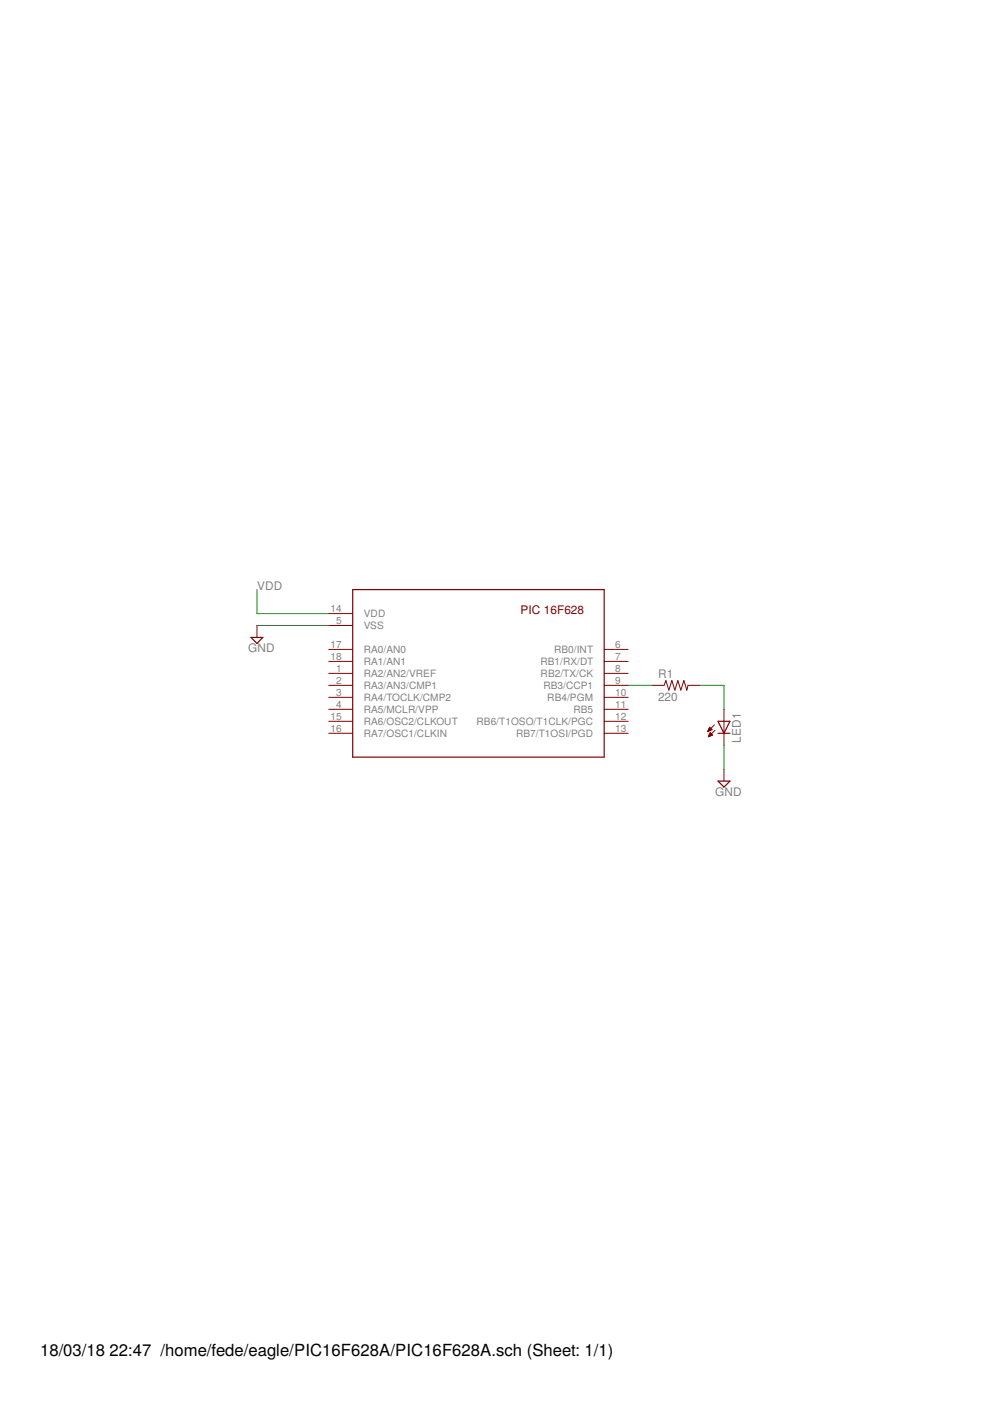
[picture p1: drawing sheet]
<svg xmlns="http://www.w3.org/2000/svg" width="210mm" height="297mm" viewBox="0 0 210 297" stroke-linecap="round" stroke-linejoin="round" font-family="sans-serif">
<path d="M53.2 135.1h2.5l-1.2 1.3zM74.8 125h53.3v35.5h-53.3zM152.2 152.9h2.6l-1.3 2.6zM152.2 155.5h2.6M152.2 165.6h2.6l-1.3 1.3z" fill="none" stroke="#800000" stroke-width=".25"/>
<g fill="none" stroke="#800000" stroke-width=".21">
<path d="M54.5 132.6v2.5M69.7 130.1h5.1M69.7 132.6h5.1M69.7 137.7h5.1M128.1 137.7h5.1M69.7 140.2h5.1M69.7 142.8h5.1M69.7 145.3h5.1M69.7 147.8h5.1M69.7 150.4h5.1M69.7 152.9h5.1M69.7 155.5h5.1"/>
<path d="M128.1 140.2h5.1M128.1 142.8h5.1M128.1 145.3h5.1M128.1 147.8h5.1M128.1 150.4h5.1M128.1 152.9h5.1M128.1 155.5h5.1M138.3 145.3h2.5l.4-1 .6 2 .7-2 .6 2 .6-2 .7 2 .6-2 .6 2 .3-1h2.5M150.1 155.1h.1M150.1 154.9h.3M150.2 154.8h.4M150.2 154.7h.7"/>
<path d="M150.2 156.1h.1M150.3 154.6h.5M150.3 156h.3M150.3 154.5h.4M150.3 155.9h.6M150.4 155.8h.6M150.4 154.3h.2M150.4 154.2h.1M150.4 155.7h.5M150.5 155.6h.3M150.5 155.4h.2M150.6 155.3l.5 .6-.9 .3z"/>
<path d="M151 154.7l-.5-.5-.4 .9M151 154.7l-.9 .4M151.5 153.7l-1.4 1.4M151.6 154.8l-1.4 1.4M153.5 150.4v7.6M153.5 163.1v2.5"/>
</g>
<path d="M54.5 132.6h15.2M54.5 125v5.1h15.2M133.2 145.3h5.1M148.4 145.3h5.1v5.1M153.5 158v5.1" fill="none" stroke="#008000" stroke-width=".21"/>
<g font-size="3.5">
<text x="8.5" y="287.5">18/03/18</text>
<text x="23.2" y="287.5">22:47 /home/fede/eagle/PIC16F628A/PIC16F628A.sch (Sheet: 1/1)</text>
</g>
<g font-size="2.5" fill="#808080">
<text x="54.5" y="125">VDD</text>
<text x="52.6" y="138.3">GND</text>
<text x="139.5" y="143.8">R1</text>
<text x="139.5" y="148.6">220</text>
<text x="157" y="157.5" transform="rotate(-90 157 157.5)">LED1</text>
<text x="151.6" y="168.8">GND</text>
</g>
<text font-size="2.5" fill="#800000" x="110.3" y="130.1">PIC 16F628</text>
<g font-size="2.1" fill="#808080">
<text x="70.1" y="129.7">14</text>
<text x="77.1" y="130.8">VDD</text>
<text x="70.1" y="137.3">17</text>
<text x="71.3" y="132.3">5</text>
<text x="77.1" y="133.4">VSS</text>
<text x="130.4" y="137.3">6</text>
<text x="70.1" y="139.9">18</text>
<text x="71.3" y="142.4">1</text>
<text x="77.1" y="138.5">RA0/AN0</text>
<text x="77.1" y="141">RA1/AN1</text>
<text x="77.1" y="143.5">RA2/AN2/VREF</text>
<text x="114.6" y="141">RB1/RX/DT</text>
<text x="114.6" y="143.5">RB2/TX/CK</text>
<text x="117.5" y="138.5">RB0/INT</text>
<text x="130.4" y="139.9">7</text>
<text x="130.4" y="142.4">8</text>
<text x="71.3" y="145">2</text>
<text x="71.3" y="147.5">3</text>
<text x="77.1" y="146.1">RA3/AN3/CMP1</text>
<text x="77.1" y="148.6">RA4/TOCLK/CMP2</text>
<text x="115.2" y="146.1">RB3/CCP1</text>
<text x="116" y="148.6">RB4/PGM</text>
<text x="130.4" y="145">9</text>
<text x="130.4" y="147.5">10</text>
<text x="70.1" y="152.6">15</text>
<text x="70.1" y="155.1">16</text>
<text x="71.3" y="150">4</text>
<text x="77.1" y="151.1">RA5/MCLR/VPP</text>
<text x="77.1" y="153.7">RA6/OSC2/CLKOUT</text>
<text x="101" y="153.7">RB6/T1OSO/T1CLK/PGC</text>
<text x="121.6" y="151.1">RB5</text>
<text x="130.4" y="150">11</text>
<text x="130.4" y="152.6">12</text>
<text x="130.4" y="155.1">13</text>
<text x="77.1" y="156.2">RA7/OSC1/CLKIN</text>
<text x="109.4" y="156.2">RB7/T1OSI/PGD</text>
</g>
</svg>
